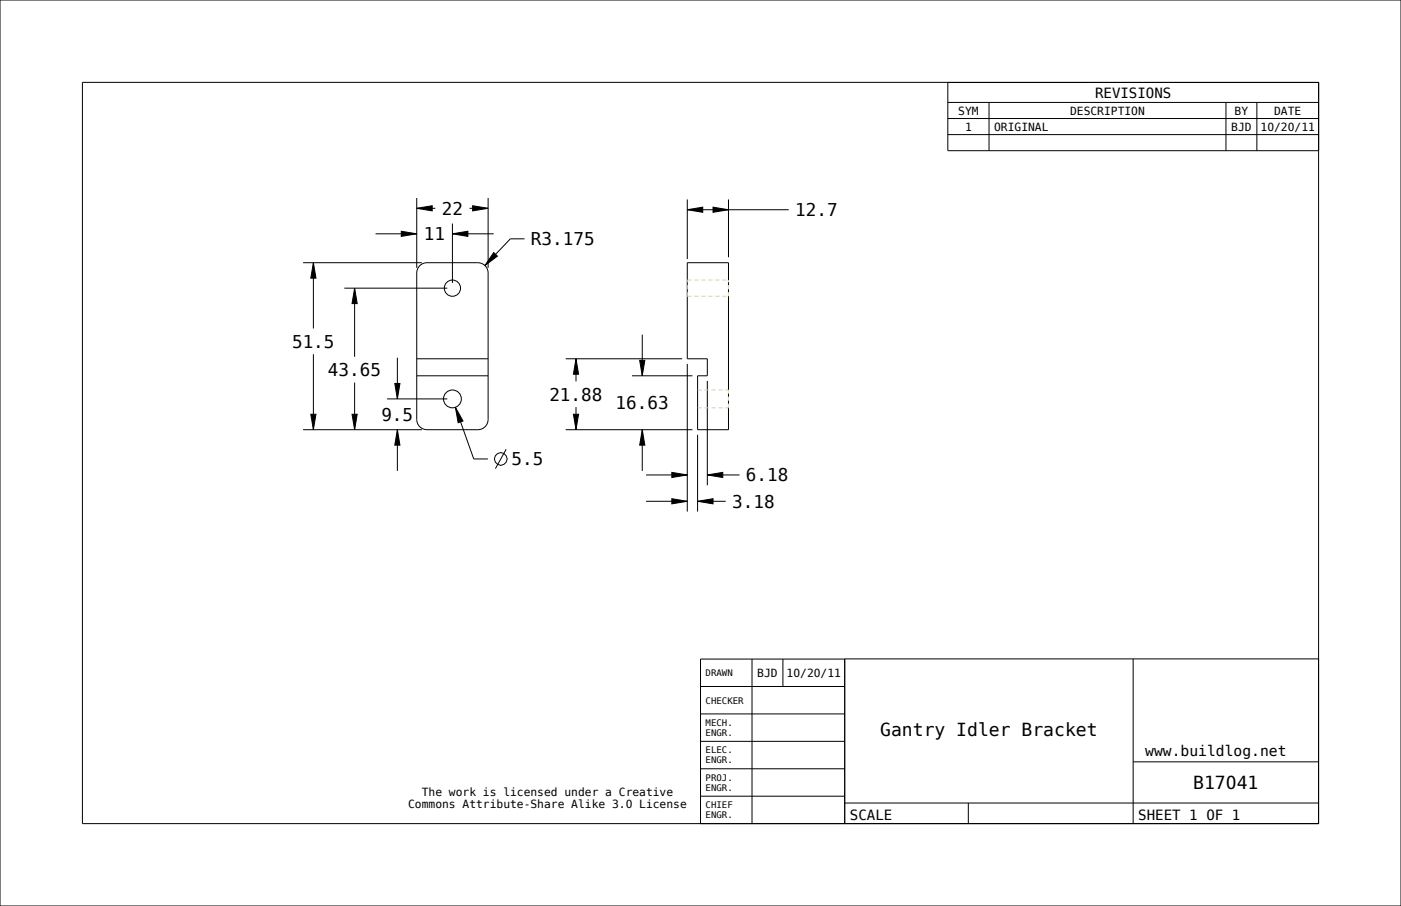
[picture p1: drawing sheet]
<svg xmlns="http://www.w3.org/2000/svg" width="432mm" height="279mm" viewBox="0 0 432 279" stroke-linecap="round" stroke-linejoin="round" font-family="sans-serif">
<g fill="#000">
<path d="M128.4 64.2l4.8-.8v1.6zM123.7 71.3l4.7 .8-4.7 .8zM139.4 72.1l4.8-.8v1.6zM145.7 63.4l4.7 .8-4.7 .8zM211.8 64.7l4.8-.8v1.6zM219.8 63.9l4.7 .8-4.7 .8zM96.6 81l.8 4.8h-1.6zM109.3 88.9l.8 4.7h-1.6zM152.2 77.9l1.1 1.1-3.8 2.9zM177.5 110.6l.8 4.8h-1.6zM197.2 111.1h1.5l-.8 4.8zM95.8 127.8h1.6l-.8 4.7z"/>
<path d="M108.5 127.8h1.6l-.8 4.7zM122.5 132.5l.8 4.8h-1.6zM121.7 118.3h1.6l-.8 4.7zM140.4 125.6l2.3 4.2-1.5 .6zM176.7 127.8h1.6l-.8 4.7zM197.9 132.5l.8 4.8h-1.5zM207.1 153.8l4.7 .8-4.7 .8zM207.1 145.7l4.7 .8-4.7 .8zM215 154.6l4.8-.8v1.6zM218 146.5l4.8-.8v1.6z"/>
</g>
<g fill="none" stroke="#000" stroke-width=".31">
<path d="M0 0h431.8v279.4h-431.8zM292.1 31.6h114.3M292.1 36.6h114.3M304.8 31.6v14.9M377.9 31.6v14.9M387.4 31.6v14.9M406.4 25.4v228.6h-381v-228.6h381v21.1h-114.3v-21.1M292.1 41.5h114.3M115.7 72.1h12.7M123.7 71.3l4.7 .8-4.7 .8zM128.4 64.2l4.8-.8v1.6zM128.4 61.1v21.5"/>
<path d="M128.4 64.2h5.8M139.4 72.1l4.8-.8v1.6zM139.4 68.9v18.4M139.4 72.1h12.7M144.7 64.2h5.7M145.7 63.4l4.7 .8-4.7 .8zM150.4 61.1v21.5M152.2 77.9l1.1 1.1-3.8 2.9zM161.7 73.7h-4.4l-7.8 8.2M211.8 64.7l4.8-.8v1.6zM211.8 61.5v18.4M211.8 64.7h31.3"/>
<path d="M219.8 63.9l4.7 .8-4.7 .8zM224.5 61.5v17.8M93.4 81h36.6M96.6 81l.8 4.8h-1.6zM96.6 81v20.3M106.1 88.9h31.8M109.3 88.9l.8 4.7h-1.6zM109.3 88.9v21.1M129.4 81.9a3.2 3.2 0 0 1 2.2-.9h15.7a3.2 3.2 0 0 1 3.1 3.2v45.1a3.2 3.2 0 0 1-3.1 3.2h-15.7a3.2 3.2 0 0 1-3.2-3.2v-45.1a3.2 3.2 0 0 1 1-2.3zM211.8 81h12.7v51.5h-9.5v-16.6h3v-5.3h-6.2zM96.6 109.2v23.3M109.3 118v14.5"/>
<path d="M121.7 118.3h1.6l-.8 4.7zM122.5 110.3v12.7M128.4 115.9h22M128.4 110.6h22M174.4 110.6h35.8M177.5 110.6l.8 4.8h-1.6zM177.5 110.6v7M194.8 115.9h18.6M197.2 111.1h1.5l-.8 4.8zM197.9 103.2v12.7M211.8 112.2v45.6M218 117.5v32.1"/>
<path d="M93.4 132.5h36.6M95.8 127.8h1.6l-.8 4.7zM108.5 127.8h1.6l-.8 4.7zM119.3 123h18.6M122.5 132.5l.8 4.8h-1.6zM122.5 132.5v12.7M140.4 125.6l2.3 4.2-1.5 .6zM140.4 125.6l5.6 15.9h4.4M156 138.6l-3.3 5.9M174.4 132.5h39M176.7 127.8h1.6l-.8 4.7zM177.5 125.5v7"/>
<path d="M197.9 132.5l.8 4.8h-1.5zM197.9 132.5v12.7M215 134.1v23.7M199.1 154.6h12.7M199.1 146.5h12.7M207.1 153.8l4.7 .8-4.7 .8zM207.1 145.7l4.7 .8-4.7 .8zM215 154.6l4.8-.8v1.6zM215 154.6h8.7M218 146.5l4.8-.8v1.6zM218 146.5h9.9M215.9 211.7h44.5"/>
<path d="M231.8 203.2v50.8M241.3 203.2v8.5M260.4 203.2h-44.5v50.8M349.2 203.2v50.8M406.4 203.2h-146.1l.1 50.8M215.9 237.1h44.5M215.9 228.6h44.5M215.9 220.2h44.5M349.2 234.9h57.2M215.9 245.5h44.5M260.3 247.6h146.1M298.4 247.6v6.4"/>
<circle cx="139.4" cy="123" r="2.75"/>
<circle cx="154.3" cy="141.5" r="1.95"/>
</g>
<!-- layer: 02___PRT_ALL_AXES -->
<path d="M211.8 91.4v-5M211.8 91.4h12.7M211.8 86.4h12.7M224.5 91.4v-5M215 125.8h9.5M215 120.3h9.5M224.5 125.8v-5.5" fill="none" stroke="#d9d2ad" stroke-width=".31" stroke-dasharray="1.3 .9" stroke-linecap="butt"/>
<circle cx="139.4" cy="88.9" r="2.5" fill="none" stroke="#000" stroke-width=".31"/>
<g font-size="5.6">
<text x="271.3" y="226.9">Gantry Idler Bracket</text>
<text x="367.8" y="243.3">B17041</text>
</g>
<g font-size="5.4">
<text x="136.2" y="66.2">22</text>
<text x="245.1" y="66.7">12.7</text>
<text x="130.7" y="74.1">11</text>
<text x="163.6" y="75.6">R3.175</text>
<text x="90" y="107.3">51.5</text>
<text x="101.1" y="116">43.65</text>
<text x="169.3" y="123.6">21.88</text>
<text x="117.5" y="129.8">9.5</text>
<text x="189.7" y="126.2">16.63</text>
<text x="157.7" y="143.5">5.5</text>
<text x="229.9" y="148.5">6.18</text>
<text x="225.7" y="156.6">3.18</text>
</g>
<text font-size="4.5" x="353" y="233">www.buildlog.net</text>
<g font-size="4.3">
<text x="337.5" y="30.1">REVISIONS</text>
<text x="261.9" y="252.8">SCALE</text>
<text x="350.8" y="252.8">SHEET 1 OF 1</text>
</g>
<g font-size="3.5">
<text x="295.3" y="35.3">SYM</text>
<text x="329.8" y="35.3">DESCRIPTION</text>
<text x="380.5" y="35.3">BY</text>
<text x="392.7" y="35.3">DATE</text>
<text x="297.4" y="40.3">1</text>
<text x="306.4" y="40.3">ORIGINAL</text>
<text x="379.5" y="40.3">BJD</text>
<text x="388.5" y="40.3">10/20/11</text>
<text x="233.4" y="208.7">BJD</text>
<text x="242.4" y="208.7">10/20/11</text>
<text x="130" y="245.3">The work is licensed under a Creative</text>
<text x="125.8" y="249.1">Commons Attribute-Share Alike 3.0 License</text>
</g>
<g font-size="2.8">
<text x="217.5" y="208.5">DRAWN</text>
<text x="217.5" y="217">CHECKER</text>
<text x="217.5" y="223.9">MECH.</text>
<text x="217.5" y="226.9">ENGR.</text>
<text x="217.5" y="232.3">ELEC.</text>
<text x="217.5" y="235.4">ENGR.</text>
<text x="217.5" y="240.8">PROJ.</text>
<text x="217.5" y="243.9">ENGR.</text>
<text x="217.5" y="249.3">CHIEF</text>
<text x="217.5" y="252.3">ENGR.</text>
</g>
</svg>
